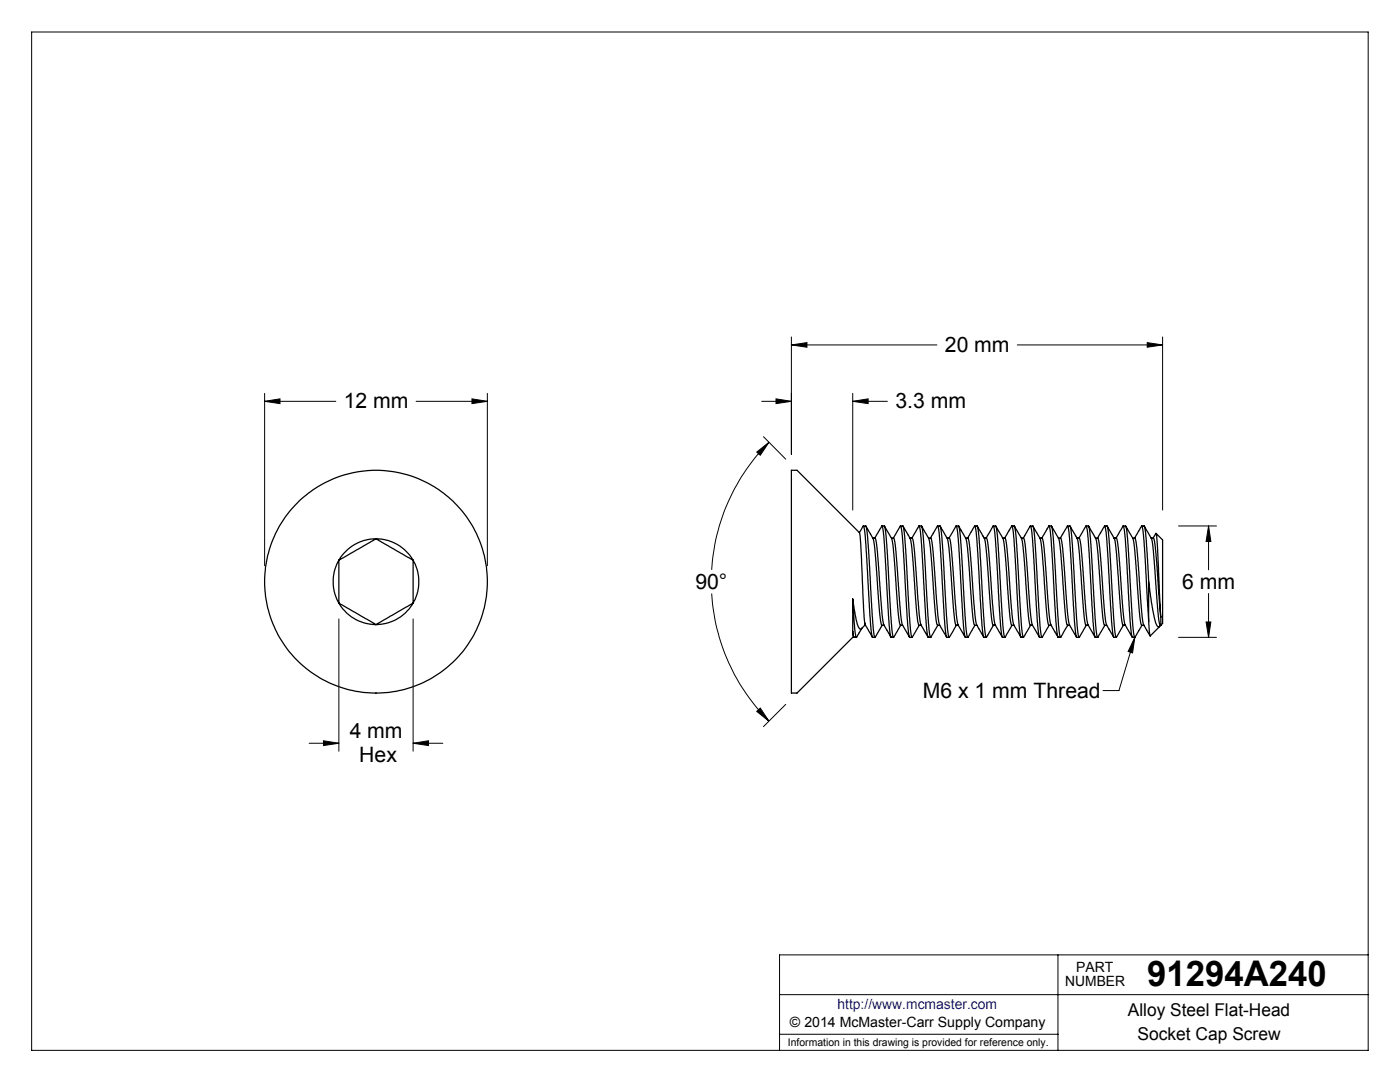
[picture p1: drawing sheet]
<svg xmlns="http://www.w3.org/2000/svg" width="279mm" height="216mm" viewBox="0 0 279 216" stroke-linecap="round" stroke-linejoin="round" font-family="sans-serif">
<g fill="none" stroke="#000" stroke-width=".2">
<path d="M6.3 6.4h266.7v203.2h-266.7zM52.8 78.5v34.4M94.2 79.6l3.1 .5-3.1 .4zM97.3 78.5v34.4M154.9 79.6l3 .5-3 .4zM157.9 68.8l3.1-.4v.9zM157.9 67.2v23.5M157.9 68.8h29.1M170.2 78.5v23.3M203 68.8h29M229 68.4l3 .4-3 .5zM232 67.2v34.6"/>
<path d="M52.8 80.1l3.1-.5v.9zM52.8 80.1h14.2M83 80.1h14.3M151 90.2l2.5-1.9-1.8 2.5zM152 80.1h5.9M152.4 87.1l4.4 4.5M153.5 88.3a39.4 39.4 0 0 0-11.5 25.4M170.2 80.1l3-.5v.9zM170.2 80.1h6.9M142 118.4a39.4 39.4 0 0 0 11.5 25.5M235.2 105h7.6M241.2 105l.5 3.1h-1z"/>
<path d="M241.2 105v8.7M241.2 118.4v8.8M67.6 123.5v26.4M82.4 123.5v26.4M226.5 127.2l-.5 3.1-.9-.3zM226.5 127.2l-3.2 10.6h-3.2M235.2 127.2h7.6M240.7 124.1h1l-.5 3.1zM61.7 148.3h5.9M64.6 147.8l3 .5-3 .5zM82.4 148.3l3.1-.5v1zM82.4 148.3h6"/>
<path d="M151 142l.7-.7 1.8 2.6zM156.8 140.5l-4.4 4.5M155.6 198.5h117.4M211.1 190.5v19.1M273 190.5h-117.4v19.1M155.6 206.4h55.5"/>
</g>
<g fill="#000">
<path d="M226.5 127.2l-.5 3.1-.9-.3z"/>
<path d="M52.8 80.1l3.1-.5v.9zM94.2 79.6l3.1 .5-3.1 .4zM64.6 147.8l3 .5-3 .5zM82.4 148.3l3.1-.5v1zM157.9 68.8l3.1-.4v.9zM229 68.4l3 .4-3 .5zM241.2 105l.5 3.1h-1zM240.7 124.1h1l-.5 3.1zM154.9 79.6l3 .5-3 .4zM170.2 80.1l3-.5v.9zM151 90.2l2.5-1.9-1.8 2.5zM151 142l.7-.7 1.8 2.6z"/>
</g>
<g fill="none" stroke="#000" stroke-width=".25">
<path d="M67.6 111.8a8.6 8.6 0 0 0 0 8.5M67.6 111.8v8.5M75 107.5a8.5 8.5 0 0 1 7.4 4.3M75 107.5l7.4 4.3M75 107.5l-7.4 4.3M75 107.5a8.5 8.5 0 0 0-7.4 4.3M82.4 111.8a8.6 8.6 0 0 1 0 8.5M82.4 111.8v8.5M170.2 119.5l.4 6 .3 1.7 1.1-1.9M170.2 119.5l.8 4.6a1.46 1.46 0 0 0 .8 1.4l.8-.7M170.2 119.5v6.5M171.5 106.3l.3 2.5 .8 15.5"/>
<path d="M171.5 106.3l-12.4-12.5h-1.2v44.5h1.2l11.2-11.3M172.3 105l-.8 1.3M172.3 105l.2 .3 .2 1.7 1.1 18.5 .3 1.6 .5 .1M172.3 105h.5l.3 2 1 15.8 .2 3.3 .3 1.1 1.4-2.4M172.8 105l1.2 2a9.6 9.6 0 0 1 .7 4.2l.8 10.8 .3 2.2 .2 .6M174.2 107.4h.5l.3 1.4 1.1 14.3a6.5 6.5 0 0 0 1.1 3.1l.6 .9M174.6 107.4l1.4-2.4 .2 .8 .3 3 1 16.7 .3 1.6 .5 .1M176 105h.5l.3 2 1 15.8 .2 3.3 .3 1.1 1.4-2.4M176.5 105l.7 1.1a5.8 5.8 0 0 1 1.1 4l1.1 13.2 .2 1.4 .5 .1M177.9 107.4h.4M178.3 107.4l1.4-2.4 .3 .8 .2 3 1 16.7 .3 1.6 .5 .1M178.3 107.4l.3 .9 .2 1.8 1.1 13.7 .2 .9 1.4 2.4"/>
<path d="M179.7 105h.5l.4 2 .9 15.8 .3 3.3 .2 1.1 1.4-2.4M180.2 105l1.4 2.4 .2 .7 1.3 15.5 .2 1.1 .5 .1M181.6 107.4h.4M182 107.4l1.4-2.4 .3 .8 .2 3 1 16.7 .3 1.6 .5 .1M182 107.4l.3 .9 .2 1.8 1 13a6 6 0 0 0 1.2 3.2l.5 .8M183.4 105h.5l.4 2 .9 15.8 .3 3.3 .2 1.1 1.4-2.4M183.9 105l.7 1.2a5.1 5.1 0 0 1 1.1 3.5l1.1 13.9 .2 1.1 .5 .1M185.3 107.4h.5l.3 1.4 1.3 15.4 .1 .5 1.4 2.4M187.1 105l-1.4 2.4M187.1 105l.3 .8 .2 3 1 16.7 .3 1.6 .5 .1M187.1 105h.5l.4 2 .9 15.8 .3 3.3 .2 1.1 1.5-2.4M187.6 105l1.2 2.1a6.1 6.1 0 0 1 .7 3.3l.8 11.6 .3 2.1 .2 .7"/>
<path d="M189 107.4h.5l.3 1.4 1.1 14.1a7.6 7.6 0 0 0 1.5 3.8l.2 .4M189.4 107.4l1.5-2.4 .2 .8 .2 3 1 16.7 .3 1.6 .5 .1M190.8 105h.5l.4 2 1 17.7 .4 2.5 1.5-2.4M191.3 105l.7 1.2a5.2 5.2 0 0 1 1.1 3.5l.9 12.3 .3 2.1 .2 .7M192.7 107.4h.4M193.1 107.4l1.5-2.4 .3 2.5 1.1 18 .3 1.6 .5 .1M193.1 107.4l.3 .9 .2 1.8 1.1 13.4a6.9 6.9 0 0 0 1.1 2.8l.5 .8M194.5 105h.5l.1 .1 .3 1.9 1 17.7 .4 2.5 1.5-2.4M195.1 105l1.4 2.4 .1 .7 1.2 15 .4 1.6 .4 .1M196.4 107.4h.4M196.8 107.4l1.5-2.4 .3 2.5 1.1 18 .3 1.6 .6 .1M196.8 107.4l.3 .9 .2 1.8 1 12.8a5.4 5.4 0 0 0 1.3 3.5l.4 .7"/>
<path d="M198.2 105h.5l.1 .1 .3 1.9 1 17.7 .4 2.5 1.5-2.4M198.8 105l.7 1.3a4.9 4.9 0 0 1 1 3.4l1 13.4 .3 1.6 .6 .1M200.1 107.4h.5l.3 1.4 1.1 14.3a5.6 5.6 0 0 0 1.2 3.2l.5 .8M201.9 105l-1.4 2.4M201.9 105l.2 .3 .3 2.2 1 18 .3 1.6 .6 .1M201.9 105h.5l.1 .1 .3 1.9 1 17.7 .4 2.5 1.5-2.4M202.5 105l1.4 2.4 .1 .7 1.2 15 .4 1.7M203.8 107.4h.5l.3 1.4 1.2 14.7a7.8 7.8 0 0 0 1.5 3.4l.1 .2M204.2 107.4l1.5-2.4 .4 2.5 1.1 18 .2 1.6 .6 .1M205.6 105h.5l.1 .1 .3 1.9 1 17.7 .4 2.5 1.5-2.4M206.2 105l1 1.7a5.9 5.9 0 0 1 .8 3.4l1 13 .3 1.7M207.5 107.4h.5l.3 1.4 1.1 14.1a7.1 7.1 0 0 0 1.3 3.6l.4 .6"/>
<path d="M207.9 107.4l1.5-2.4 .4 2.5 1.1 18 .2 1.6 .6 .1M209.3 105h.5l.1 .1 .3 1.9 1 17.7 .4 2.5 1.5-2.4M209.9 105l.9 1.7a5.7 5.7 0 0 1 .9 3.4l1 13 .2 1.6 .6 .1M211.2 107.4h.5M211.6 107.4l1.5-2.4 .4 2.5 1.1 18 .2 1.6 .6 .1M211.7 107.4l.4 2 1.1 14.4 .2 .9 1.4 2.4M213 105h.5l.1 .1 .3 1.9 .9 16.4 .3 2.7 .2 1.1 1.5-2.4M213.6 105l1.2 2.2 .4 .9 1.2 15 .2 1.6 .6 .1M214.9 107.4h.5l.3 1.4 1.1 14.1a7.5 7.5 0 0 0 1.4 3.6l.3 .6M216.7 105l-1.4 2.4M216.7 105l.3 .8 .2 1.7 1.1 18 .2 1.6 .6 .1M216.7 105h.5l.3 1.3 1 17.1 .3 2.7 .2 1.1 1.5-2.4"/>
<path d="M217.3 105l1.3 2.3 .3 .8 1.2 15 .2 1.6 .6 .1M218.6 107.4h.5l.4 2 1.2 14.7 .2 .7 1.3 2.3M220.4 105l-1.4 2.4M220.4 105l.2 .2 .3 2.3 1.1 18 .2 1.6 .6 .1M220.5 105h.4l.3 1.3 1 17.1 .3 2.7 .2 1.1 1.5-2.4M221 105l1.1 2.1a9.8 9.8 0 0 1 .8 4.4l.9 11.6 .4 1.7M222.3 107.4h.5l.4 2 1 13.5a5.1 5.1 0 0 0 1.3 3.4l.5 .8M222.7 107.4l1.5-2.4 .4 2.5 1.1 18 .2 1.6 .6 .1M224.2 105h.4l.3 1.3 1.1 17.1 .2 2.7 .2 1.1 1.5-2.4M224.7 105l.9 1.6a5.8 5.8 0 0 1 .9 3.5l1 13 .3 1.6 .5 .1M226 107.4h.5M226.4 107.4l1.5-2.4 .4 2.9 .9 16"/>
<path d="M226.5 107.4l.4 2 1.1 13.9a7.3 7.3 0 0 0 1.1 2.9l.4 .7M227.9 105h.5l.2 1.3 .6 9.8M228.4 105l1 1.8a5.5 5.5 0 0 1 .8 3.3l1 13 .3 1.6 .2 .1M229.2 116.1v7.8M229.2 116.1l.9 5.9a5.4 5.4 0 0 0 1.1 3.1l.4-.3M229.7 107.4h.5l.3 1.2 1.2 14.5M230.7 106.4l-.5 1M230.7 106.4l.2 .7 .1 2.5 .7 13.5M230.7 106.4l1.3 1.3v16.7l-.3 .4M67.6 120.3l7.4 4.3M67.6 120.3l.3 .6a8.6 8.6 0 0 0 7.1 3.7M82.4 120.3l-.3 .6a8.6 8.6 0 0 1-7.1 3.7"/>
<path d="M82.4 120.3l-7.4 4.3M170.2 126l.2 1.1M170.2 126l.2 1.1 .5 .1M172.6 124.3l1.5 2.8M172.6 124.3v.5M172.6 124.8h.1M176 124.8h.4M190.8 124.8h.4M194.5 124.8h.4M205.6 124.8h.5M209.3 124.8h.5M224.2 124.8h.4"/>
<path d="M229.2 123.9l.3 3 2-1.9M231.6 124.8h.1M231.7 123.1v1.7"/>
<circle cx="75" cy="116.1" r="22.2"/>
</g>
<text font-size="7.1" x="228.9" y="196.8">91294A240</text>
<g font-size="4.2">
<text x="188.6" y="70.2">20 mm</text>
<text x="68.6" y="81.5">12 mm</text>
<text x="178.7" y="81.5">3.3 mm</text>
<text x="138.8" y="117.5">90°</text>
<text x="236" y="117.5">6 mm</text>
<text x="184.2" y="139.3">M6 x 1 mm Thread</text>
<text x="69.8" y="147.3">4 mm</text>
<text x="71.7" y="152">Hex</text>
</g>
<g font-size="3.5">
<text x="225.1" y="202.8">Alloy Steel Flat-Head</text>
<text x="227" y="207.5">Socket Cap Screw</text>
</g>
<g font-size="2.8">
<text x="212.6" y="196.8">NUMBER</text>
<text x="214.8" y="194">PART</text>
<text x="157.7" y="205">© 2014 McMaster-Carr Supply Company</text>
</g>
<text font-size="2.8" fill="#00f" x="167.1" y="201.4">http://www.mcmaster.com</text>
<text font-size="2.1" x="157.3" y="208.6">Information in this drawing is provided for reference only.</text>
</svg>
